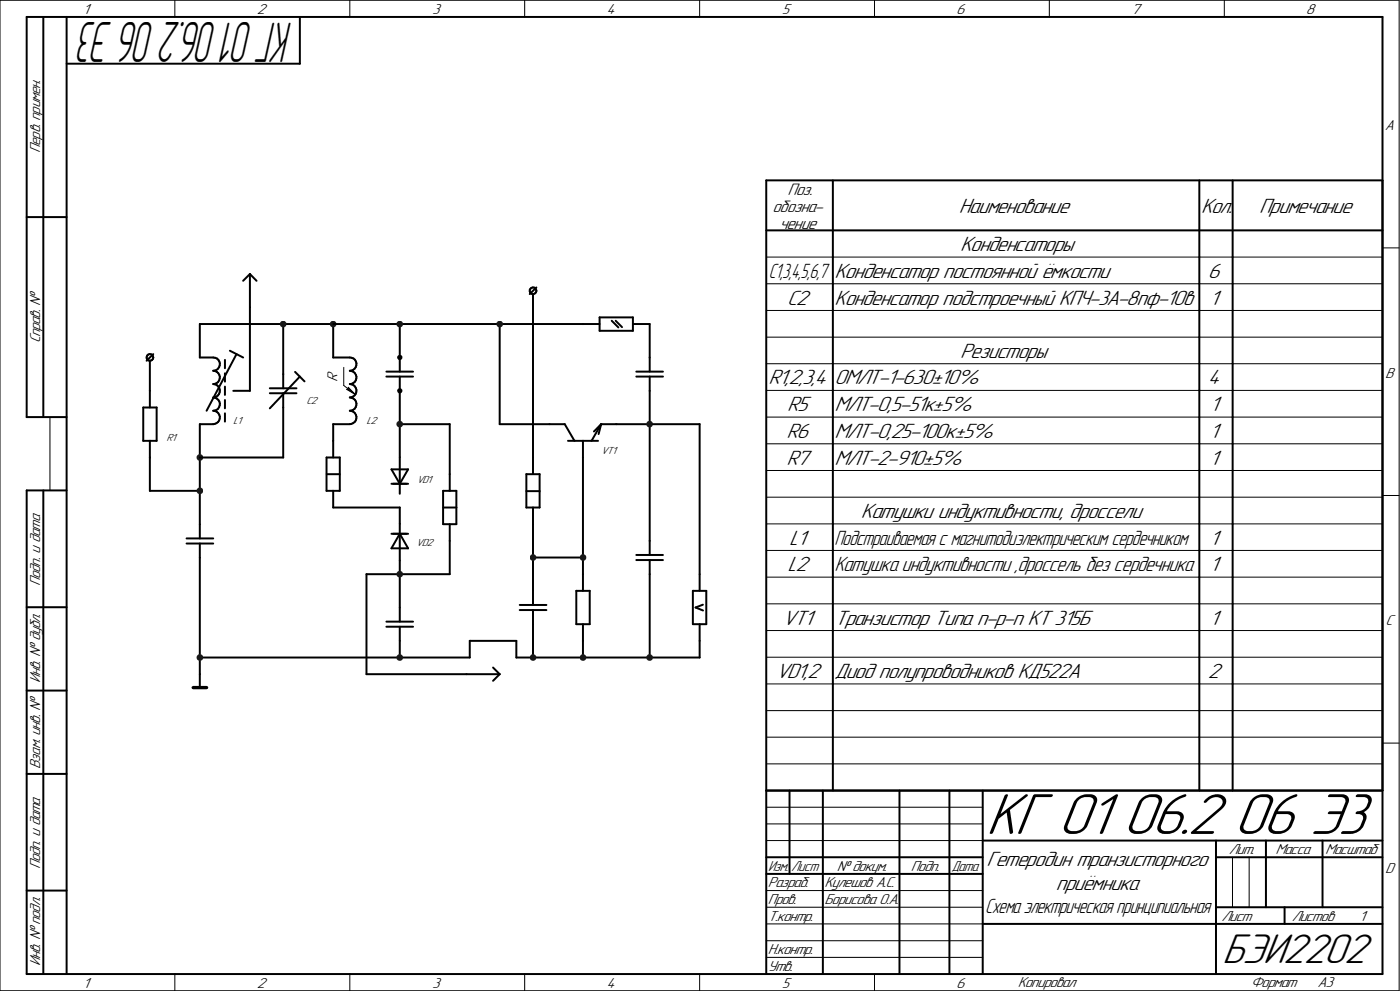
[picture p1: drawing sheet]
<svg xmlns="http://www.w3.org/2000/svg" width="420mm" height="297mm" viewBox="0 0 420 297" stroke-linecap="round" stroke-linejoin="round" font-family="sans-serif">
<path d="M103.1 110.1v5.4l3.5 2.7M104.5 116.1l2.1 2.1-2.6-1.5 .5-.1z" fill="none" stroke="#000" stroke-width=".3"/>
<path d="M104 116.6h2.5v1.6h-2.5zM104.5 116.1h2.1v2.1h-2.1z" fill="#000"/>
<g fill="none" stroke="#000" stroke-width=".59">
<path d="M59.9 97.1v10h4.1a1.99 1.99 0 0 1 2 2 1.99 1.99 0 0 1-2 2 1.99 1.99 0 0 1 2 2 1.99 1.99 0 0 1-2 2 2.01 2.01 0 0 1 2 2 2.01 2.01 0 0 1-2 2 1.99 1.99 0 0 1 2 2 1.99 1.99 0 0 1-2 2 2.01 2.01 0 0 1 2 2 2.01 2.01 0 0 1-2 2h-4.1v34.3M45 108.1v14M46 106.1l-2 2M67.5 107.9v2.5M67.5 111.9v2.5M67.5 115.9v2.5M67.5 119.9v2.5M69 105.1l3.9 2M71 106.1l-9 17M43 122.1h4v10h-4zM45 132.1v15h14.9M67.5 123.9v2.5"/>
<path d="M56 162.9h8M56 161.4h8M59.9 162.9v34.2"/>
<circle cx="45" cy="107.1" r=".99"/>
</g>
<g fill="#1c1c1c">
<path d="M59 146.1h2v2h-2z"/>
<path d="M59 136.1h2v2h-2z"/>
</g>
<path d="M59.9 97.1h40M75 82.1v35h-5M75 82.1l2 2.1M75 82.1l-2.1 2.1M85 97.1v19.3M80.9 116.4h8M80.9 117.9h8M85 117.9v19.2h-25.1M88.5 111.5l2.9 2.8M90 112.9l-9.1 9.5" fill="none" stroke="#000" stroke-width=".59"/>
<path d="M83.9 96.1h2v2h-2z" fill="#1c1c1c"/>
<path d="M99.9 97.1v10h5a1.99 1.99 0 0 1 2.1 2 1.99 1.99 0 0 1-2.1 2 1.99 1.99 0 0 1 2 2 1.99 1.99 0 0 1-2 2 2.01 2.01 0 0 1 2 2 2.01 2.01 0 0 1-2 2 1.99 1.99 0 0 1 2 2 1.99 1.99 0 0 1-2 2 2.01 2.01 0 0 1 2 2 2.01 2.01 0 0 1-2 2h-5v10M98 137.1h3.9v10h-3.9zM98 142.1h3.9M99.9 147.1v5" fill="none" stroke="#000" stroke-width=".59"/>
<path d="M98.9 96.1h2v2h-2z" fill="#1c1c1c"/>
<path d="M99.9 97.1h20v14.3M115.9 112.9h8M115.9 111.4h8M119.9 112.9v35.1M119.9 127.1h15M99.9 152.1h20M117.4 145h5M117.4 140.7h5l-2.5 4.3z" fill="none" stroke="#000" stroke-width=".59"/>
<path d="M118.9 126.1h2v2h-2z" fill="#1c1c1c"/>
<path d="M119.9 97.1h30M134.9 127.1v20M117.4 160h5M119.9 152.1v20h15v-15M119.9 160l2.5 4.3h-5zM132.9 147.1h4v10h-4zM133 152.1h3.9" fill="none" stroke="#000" stroke-width=".59"/>
<path d="M118.9 96.1h2v2h-2z" fill="#1c1c1c"/>
<path d="M119.9 172.1v14.2M115.9 187.8h8M115.9 186.3h8M119.9 187.8v9.3h-60v5" fill="none" stroke="#000" stroke-width=".59"/>
<path d="M119.1 106.3h1.6v1.6h-1.6zM119.1 116.3h1.6v1.6h-1.6z" fill="#000"/>
<path d="M59 196.1h2v2h-2z" fill="#1c1c1c"/>
<path d="M109.9 172.1h10M59.9 202.1v4" fill="none" stroke="#000" stroke-width=".59"/>
<path d="M58 206.1h4" fill="none" stroke="#000" stroke-width="1"/>
<path d="M118.9 171.1h2v2h-2z" fill="#1c1c1c"/>
<path d="M109.9 172.1v30h40M119.9 197.1h21M147.9 200.1l2 2M149.9 202.1l-2 1.9" fill="none" stroke="#000" stroke-width=".59"/>
<path d="M118.9 196.1h2v2h-2z" fill="#1c1c1c"/>
<path d="M159.9 177.1v4.2M172.9 177.1h4v10h-4zM174.9 172.1v5M140.9 197.1v-5h14v5h20M155.9 181.3h8M155.9 182.8h8M159.9 182.8v14.3M174.9 187.1v5" fill="none" stroke="#000" stroke-width=".59"/>
<path d="M158.9 196.1h2v2h-2z" fill="#1c1c1c"/>
<g fill="none" stroke="#000" stroke-width=".59">
<path d="M159.9 88.1v54M160.9 86.1l-2 2M157.9 142.1h4v10h-4zM159.9 152.1v25M159.9 167.1h15v5M174.9 192.1v5"/>
<circle cx="159.9" cy="87.1" r="1.01"/>
</g>
<path d="M158.9 166.1h2v2h-2z" fill="#1c1c1c"/>
<path d="M149.9 97.1v30h15M174.9 137.1v30M157.9 147.2h4" fill="none" stroke="#000" stroke-width=".59"/>
<path d="M173.9 166.1h2v2h-2z" fill="#1c1c1c"/>
<path d="M149.9 97.1h25M164.9 127.1h4.5l2.9 5M170.4 132.1h9M174.9 132.1v5M180.3 127.1l-2.1 2.2M180.3 127.1l-.7 3M180.3 127.1h4.6M180.3 127.1l-2.8 5" fill="none" stroke="#000" stroke-width=".59"/>
<path d="M148.9 96.1h2v2h-2z" fill="#1c1c1c"/>
<path d="M174.9 97.1h5M179.9 95.1h10v4h-10zM183.5 96.1l2 2M184.7 96.1l1.9 1.9M189.9 97.1h5v10M184.9 127.1h10M194.9 172.1v25h-20" fill="none" stroke="#000" stroke-width=".59"/>
<path d="M173.9 196.1h2v2h-2z" fill="#1c1c1c"/>
<path d="M190.9 112.9h8M190.9 111.4h8M194.9 107.1v4.3M194.9 112.9v53.4M190.9 167.9h8M190.9 166.3h8M194.9 167.9v4.2" fill="none" stroke="#000" stroke-width=".59"/>
<path d="M193.9 126.1h2v2h-2z" fill="#1c1c1c"/>
<path d="M195.9 127.1h14M209.9 192.1v5h-15" fill="none" stroke="#000" stroke-width=".59"/>
<path d="M193.9 196.1h2v2h-2z" fill="#1c1c1c"/>
<g fill="none" stroke="#000" stroke-width=".59">
<path d="M13 5.1v119.9M20 5.1v286.8M90 5.1v14h-70M249.9 54.1v182.8M359.8 54.1v182.8M369.8 54.1v182.8M414.7 54.1h-184.8v237.8M8 65.1h12M229.9 69h184.8M20 125h-12v-119.9h406.7v286.8h-406.7v-144.9h12M209.9 127.1v50M13 147v144.9"/>
<path d="M207.9 177.1h4v10h-4zM8 182h12M209.9 187.1v5M210.9 181.2l-2.2 .9 2.2 .9M8 207h12M8 231.9h12M229.9 236.9h184.8M236.9 236.9v25M246.8 236.9v55M269.8 236.9v55M284.8 236.9v55M294.8 236.9v55"/>
<path d="M229.9 256.9h64.9M294.8 251.9h119.9M364.8 251.9v40M364.8 256.9h49.9M379.8 251.9v20M396.7 251.9v20M8 266.9h12M229.9 261.9h64.9M294.8 276.9h119.9M364.8 271.9h49.9M385.4 271.9v5"/>
</g>
<g fill="none" stroke="#000" stroke-width=".3">
<path d="M0 .1h419.7v296.8h-419.7zM52.5 .1v5M104.9 .1v5M157.4 .1v5M209.9 .1v5M262.3 .1v5M314.8 .1v5M367.3 .1v5M229.9 77h184.8M414.7 74.3h5M229.9 85h184.8M229.9 93h184.8"/>
<path d="M229.9 101h184.8M229.9 109h184.8M229.9 117h184.8M15 125v22M229.9 125h184.8M229.9 133h184.8M229.9 141h184.8M229.9 149h184.8M229.9 157h184.8M414.7 148.5h5M229.9 165h184.8M229.9 173h184.8"/>
<path d="M229.9 181h184.8M229.9 189h184.8M229.9 197h184.8M229.9 205h184.8M229.9 213h184.8M229.9 220.9h184.8M229.9 228.9h184.8M414.7 222.7h5M229.9 246.9h64.9M229.9 251.9h64.9M229.9 241.9h64.9M369.7 256.9v15"/>
<path d="M374.7 256.9v15M229.9 266.9h64.9M229.9 271.9h64.9M229.9 276.9h64.9M52.5 291.9v5M104.9 291.9v5M157.4 291.9v5M209.9 291.9v5M229.9 281.9h64.9M229.9 286.9h64.9M262.3 291.9v5"/>
</g>
<text font-size="18.7" x="295.8" y="249.9">КГ 01 06.2 06 Э3</text>
<text font-size="17.8" x="87.8" y="6.6" transform="rotate(-180 87.8 6.6)">КГ 01 06.2 06 Э3</text>
<text font-size="13.4" x="366.6" y="288.5">БЭИ2202</text>
<g font-size="6.7">
<text x="287.7" y="63.8">Наименование</text>
<text x="360.3" y="63.8">Кол.</text>
<text x="377.7" y="63.8">Примечание</text>
<text x="288.1" y="75.3">Конденсаторы</text>
<text x="250.4" y="83.3">Конденсатор постоянной ёмкости</text>
<text x="362.3" y="83.3">6</text>
<text x="236.1" y="91.3">С2</text>
<text x="250.4" y="91.3">Конденсатор подстроечный КПЧ-3А-8пф-10в</text>
<text x="362.9" y="91.3">1</text>
<text x="288.1" y="107.2">Резисторы</text>
<text x="230.5" y="115.2">R1,2,3,4 ОМЛТ-1-630±10%</text>
<text x="362.4" y="115.2">4</text>
<text x="236.1" y="123.2">R5</text>
<text x="250.3" y="123.2">МЛТ-0,5-51к±5%</text>
<text x="362.9" y="123.2">1</text>
<text x="235.9" y="131.2">R6</text>
<text x="250.3" y="131.2">МЛТ-0,25-100к±5%</text>
<text x="362.9" y="131.2">1</text>
<text x="235.9" y="139.2">R7</text>
<text x="250.3" y="139.2">МЛТ-2-910±5%</text>
<text x="362.9" y="139.2">1</text>
<text x="258.3" y="155.2">Катушки индуктивности, дроссели</text>
<text x="236.8" y="163.2">L1</text>
<text x="362.9" y="163.2">1</text>
<text x="236.2" y="171.2">L2</text>
<text x="362.9" y="171.2">1</text>
<text x="234.8" y="187.2">VT1</text>
<text x="250.4" y="187.2">Транзистор Типа п-р-п КТ 315Б</text>
<text x="362.9" y="187.2">1</text>
<text x="232.7" y="203.2">VD1,2</text>
<text x="250.4" y="203.2">Диод полупроводников КД522А</text>
<text x="362.3" y="203.2">2</text>
<text x="296" y="259.7">Гетеродин транзисторного</text>
<text x="316.8" y="266.7">приёмника</text>
</g>
<text font-size="6.6" x="250.4" y="171.2">Катушка индуктивности ,дроссель без сердечника</text>
<g font-size="6.5">
<text x="250.4" y="163.2">Подстраиваемая с магнитодиэлектрическим сердечником</text>
<text x="295.6" y="273.6">Схема электрическая принципиальная</text>
</g>
<text font-size="6.4" x="230.6" y="83.3">С1,3,4,5,6,7</text>
<g font-size="5.4">
<text x="236.3" y="58.3">Поз.</text>
<text x="231.8" y="63.4">обозна-</text>
<text x="233.9" y="68.5">чение</text>
</g>
<g font-size="4.7">
<text x="24.9" y="4.3">1</text>
<text x="77" y="4.3">2</text>
<text x="129.6" y="4.3">3</text>
<text x="181.9" y="4.3">4</text>
<text x="234.5" y="4.3">5</text>
<text x="286.9" y="4.3">6</text>
<text x="339.3" y="4.3">7</text>
<text x="391.8" y="4.3">8</text>
<text x="415.5" y="38.9">A</text>
<text x="12.1" y="45.8" transform="rotate(-90 12.1 45.8)">Перв. примен.</text>
<text x="12.1" y="102.9" transform="rotate(-90 12.1 102.9)">Справ. №</text>
<text x="415.5" y="113.2">B</text>
<text x="101.2" y="114.5" transform="rotate(-90 101.2 114.5)">R</text>
<text x="12.1" y="175.6" transform="rotate(-90 12.1 175.6)">Подп. и дата</text>
<text x="415.7" y="187.4">C</text>
<text x="12.1" y="204.6" transform="rotate(-90 12.1 204.6)">Инв. № дубл.</text>
<text x="12.1" y="230.4" transform="rotate(-90 12.1 230.4)">Взам. инв. №</text>
<text x="368.6" y="256">Лит.</text>
<text x="382.7" y="256">Масса</text>
<text x="397.5" y="256">Масштаб</text>
<text x="12.1" y="260.5" transform="rotate(-90 12.1 260.5)">Подп. и дата</text>
<text x="251" y="261">№ докум.</text>
<text x="273.2" y="261">Подп.</text>
<text x="415.5" y="261.6">D</text>
<text x="230.4" y="266">Разраб.</text>
<text x="247.4" y="266">Кулешов А.С.</text>
<text x="230.4" y="271">Пров.</text>
<text x="230.4" y="276">Т.контр.</text>
<text x="247.4" y="271">Борисова О.А.</text>
<text x="366.4" y="276">Лист</text>
<text x="387.6" y="276">Листов</text>
<text x="407.7" y="276">1</text>
<text x="230.4" y="286">Н.контр.</text>
<text x="12.1" y="289.6" transform="rotate(-90 12.1 289.6)">Инв. № подл.</text>
<text x="230.4" y="291">Утв.</text>
<text x="24.9" y="296.2">1</text>
<text x="77" y="296.2">2</text>
<text x="129.6" y="296.2">3</text>
<text x="181.9" y="296.2">4</text>
<text x="234.5" y="296.2">5</text>
<text x="286.9" y="296.2">6</text>
<text x="305.3" y="296">Копировал</text>
<text x="375.3" y="296">Формат</text>
<text x="395.2" y="296">A3</text>
</g>
<g font-size="4.6">
<text x="230.4" y="261">Изм. Лист</text>
<text x="285.4" y="261">Дата</text>
</g>
<g font-size="3.3">
<text x="91.9" y="121.1">C2</text>
<text x="70" y="127.1">L1</text>
<text x="109.9" y="127">L2</text>
<text x="50" y="132.1">R1</text>
<text x="180.3" y="136">VT1</text>
<text x="125" y="144.7">VD1</text>
<text x="124.8" y="163.5">VD2</text>
</g>
</svg>
